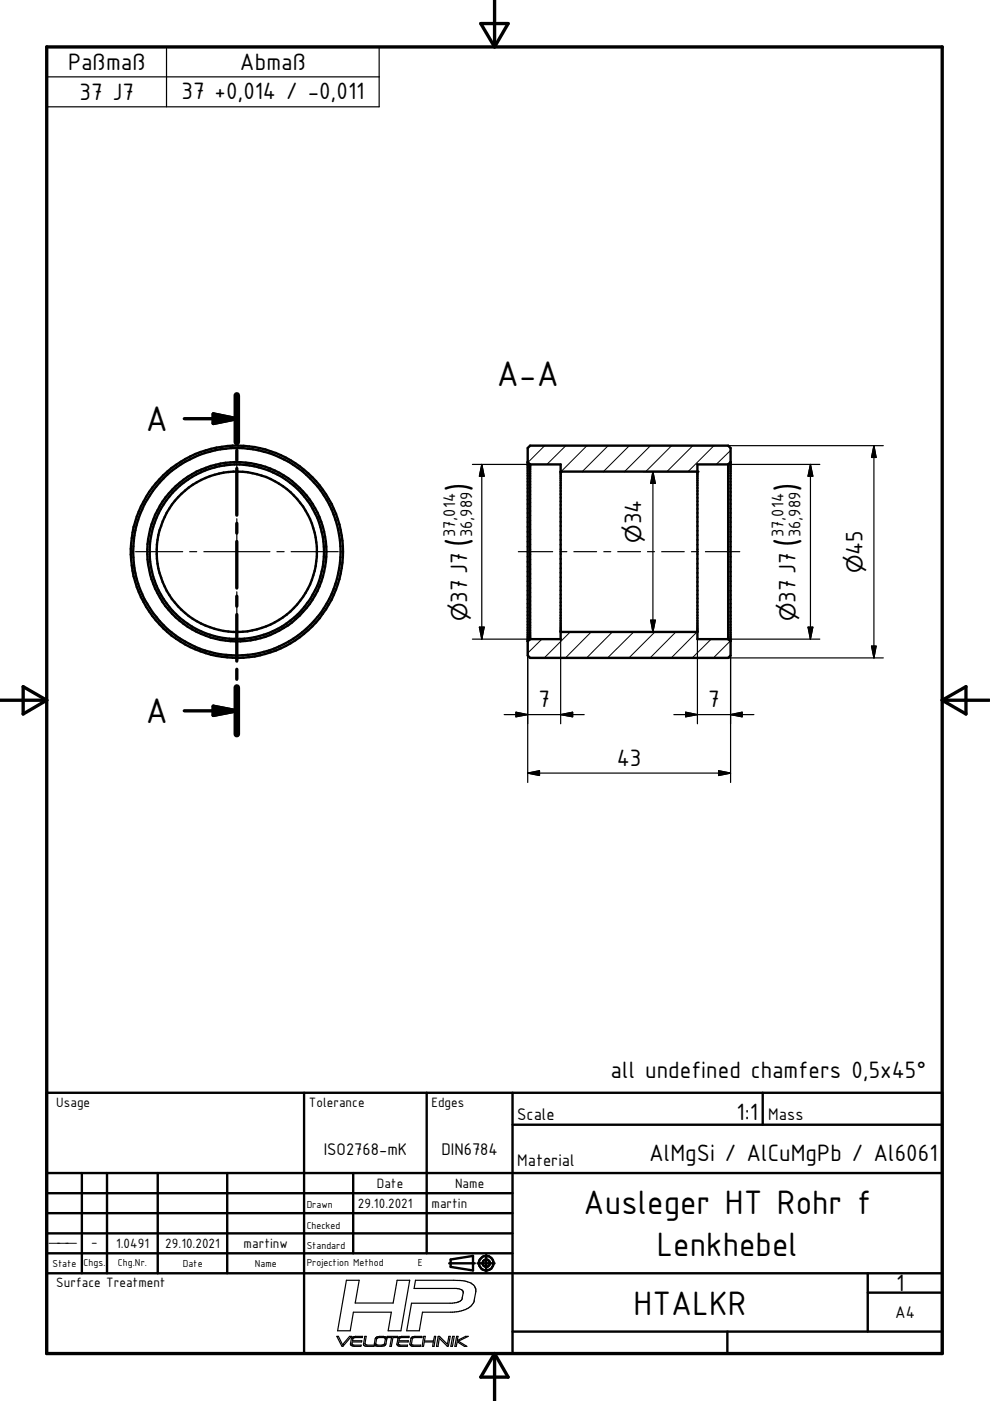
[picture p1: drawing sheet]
<svg xmlns="http://www.w3.org/2000/svg" width="210mm" height="297mm" viewBox="0 0 210 297" stroke-linecap="round" stroke-linejoin="round" font-family="sans-serif">
<g fill="none" stroke="#000" stroke-width=".21">
<path d="M115.5 94.5l-3.6 3.5M120 94.5l-4 4M124.5 94.5l-5.5 5.5M128.9 94.5l-5.5 5.5M133.4 94.5l-5.5 5.5M137.9 94.5l-5.5 5.5M142.4 94.5l-5.5 5.5M146.9 94.5l-5.5 5.5M151.4 94.5l-5.5 5.5M154.9 95.5l-3 3M114.9 135.5l-3 3M120.9 134l-5.5 5.5"/>
<path d="M125.3 134l-5.4 5.5M129.8 134l-5.4 5.5M134.4 134l-5.6 5.5M138.9 134l-5.6 5.5M143.3 134l-5.5 5.5M147.8 134l-5.5 5.5M150.8 135.5l-4 4M154.8 135.9l-3.5 3.6"/>
</g>
<g fill="none" stroke="#000" stroke-width=".51">
<path d="M111.9 95l.5-.5h42l.5 .5v44l-.5 .5h-42l-.5-.5zM111.9 98l.5 .5M112.4 98.5h6.5v37h-6.5M112.4 98.5v37M118.9 100h29M154.4 98.5h-6.5v37h6.5M154.4 98.5v37M154.9 98l-.5 .5M112.4 135.5l-.5 .5M118.9 134h29M154.4 135.5l.5 .5M9.9 231.7h189.9v55.3h-189.9z"/>
<path d="M64.5 231.7v55.3M90.5 231.7v34M108.7 238.5h91.1M108.7 231.7v55.3M161.7 231.7v6.8M9.9 253h98.8M9.9 257.2h98.8M9.9 248.7h189.9M17.4 248.7v21.3M22.7 248.7v21.3M33.4 248.7v21.3M48.2 248.7v21.3"/>
<path d="M74.9 248.7v17M9.9 261.5h98.8M9.9 265.7h98.8M9.9 270h189.9M95.2 267.8h5.5M95.5 267l4.8-.7v3.1l-4.8-.8zM101.3 267.8h3.6M103.1 266.1v3.5M184 274.1h15.8M184 270v12.3M108.7 282.3h91.1M154.2 282.3v4.7"/>
<circle cx="50.2" cy="117" r="19"/>
<circle cx="50.2" cy="117" r="18.5"/>
<circle cx="50.2" cy="117" r="17"/>
<circle cx="50.2" cy="117" r="22.5"/>
<circle cx="50.2" cy="117" r="22"/>
<circle cx="103.1" cy="267.8" r=".77"/>
<circle cx="103.1" cy="267.8" r="1.53"/>
</g>
<g fill="#000">
<circle cx="118.9" cy="100" r=".25"/>
<circle cx="147.9" cy="100" r=".25"/>
</g>
<g fill="none" stroke="#000" stroke-width=".71">
<path d="M104.9 0v9.9M9.9 9.9h189.9v277.1h-189.9zM101.9 5h5.8l-2.8 4.9zM39.1 88.8h11.1M45.2 87.8l5 1-5 1zM50.2 83.8v9.9M50.2 95.5v2.1M50.2 99.3v9.9M50.2 111v2M50.2 114.8v9.9M50.2 126.4v2.1M50.2 130.3v9.9"/>
<path d="M-.1 148.5h10M4.9 145.6l5 2.9-5 2.9zM39.1 150.7h11.1M45.2 149.7l5 1-5 1zM50.2 141.9v2.1M50.2 145.8v9.9M199.8 148.5h10M199.8 148.5l5-2.9v5.8zM104.9 287v10M104.9 287l2.8 5h-5.8z"/>
</g>
<g fill="none" stroke="#000" stroke-width=".25">
<path d="M9.9 9.9h70.5v12.7h-70.5zM9.9 16.3h70.5M35.3 9.9v12.7M50.2 95.5v10M100.2 98.5h12.2M102.1 98.5l.6 2.5h-1.1zM102.1 98.5v37M136.4 100h11.5M138.4 100l.5 2.5h-.9zM138.4 100v34M154.4 98.5h19.4M154.4 94.5h32.9"/>
<path d="M171.8 98.5l.5 2.5h-1zM171.8 98.5v37M185.3 94.5l.5 2.5h-1zM185.3 94.5v45M28.7 117h10M40.2 117h1.5M43.2 117h14M50.2 107v1.5M50.2 110v14M58.7 117h1.5M61.7 117h10M109.9 117h7.3"/>
<path d="M118.7 117h1.5M121.7 117h4.8M128 117h1.5M131 117h4.8M137.3 117h1.5M140.3 117h4.8M146.6 117h1.5M149.6 117h7.2M50.2 125.5v1.5M50.2 128.5v10M100.2 135.5h12.2M101.6 133h1.1l-.6 2.5z"/>
<path d="M111.9 136v29.9M118.9 135.5v18M136.4 134h11.5M138 131.5h.9l-.5 2.5zM147.9 135.5v18M154.4 135.5h19.4M154.4 139.5h32.9M154.9 139v26.9M171.3 133h1l-.5 2.5zM184.8 137h1l-.5 2.5zM106.9 151.5h17M109.4 151l2.5 .5-2.5 .5z"/>
<path d="M118.9 151.5l2.5-.5v1zM142.9 151.5h17M145.4 151l2.5 .5-2.5 .5zM154.9 151.5l2.5-.5v1zM111.9 163.9l2.5-.5v1zM111.9 163.9h43M152.4 163.4l2.5 .5-2.5 .5zM73.4 271.4h2.8l-.9 4.9h8.1l.8-4.9h2.7l-1.9 10.8h-2.7l.7-4h-8.1l-.6 4h-2.7zM88.1 271.4h8.1a6.2 6.2 0 0 1 4.2 1.1l.5 .8-.4 2.4a3 3 0 0 1-2.6 2.2l-1.9 .3h-6.4l-.7 4h-2.7l1-5.9h8.7l1.1-.2a1.2 1.2 0 0 0 1-1l.2-.9a.97 .97 0 0 0-1.1-1h-9.3zM71.4 283.3h.4l.8 1.8 1.5-1.8h.4l-1.9 2.2zM72.6 285.1h.1M74.7 283.5l.6-.2h1.6l-.1 .3h-1.7l-.3 .2v.5h1.9v.2h-2v.6l1.9 .1-.1 .3h-1.4l-.7-.3-.1-.3z"/>
<path d="M77.3 283.3h.3l-.2 1.6 .1 .2 .3 .1h1.5v.3l-1.6-.1a.48 .48 0 0 1-.6-.5zM79.8 283.5l.6-.2 1.3 .1 .3 .4-.2 1.1a.8 .8 0 0 1-.9 .6h-.8l-.6-.3v-1.4zM80 283.7l.2-.1 1.5 .1-.2 1.2-.6 .3-1.1-.1-.1-.2zM81.7 283.7h.1M82.1 283.3h2.2v.3h-1l-.3 1.9h-.3l.3-1.9h-1zM84.5 283.6l.7-.3h1.5v.3l-1.9 .1-.2 .6h2l-.1 .2h-2v.4l.3 .3h1.6v.3h-1.6l-.6-.3v-.3zM87.2 283.6l.7-.3h1.5v.3l-2 .1-.2 1.3 .4 .2h1.6l-.1 .3-2-.2-.2-.4zM87.2 285v.1M89.8 283.3h.4l-.2 1h1.9l.2-1h.3l-.4 2.2h-.3l.2-1h-1.9l-.2 1h-.3zM93.2 283.7l-.3 1.8h-.4l.5-2.2 .2 .1 1.6 1.6M93.2 283.8l1.7 1.7 .2-.1 .4-2.1h-.3l-.3 1.7M93.2 283.7v.1"/>
<path d="M96 283.3h.3l-.4 2.2h-.3zM96.8 283.3h.3l-.2 .9 1.8-.9h.6l-2.1 1.1 1.8 1.1h-.5l-1.6-1-.2 1h-.3z"/>
</g>
<path d="M50.2 83.8v9.9M50.2 145.8v9.9" fill="none" stroke="#000" stroke-width="1.4"/>
<g fill="#000">
<path d="M45.2 87.8l5 1-5 1zM185.3 94.5l.5 2.5h-1zM102.1 98.5l.6 2.5h-1.1zM138.4 100l.5 2.5h-.9zM171.8 98.5l.5 2.5h-1zM101.6 133h1.1l-.6 2.5zM138 131.5h.9l-.5 2.5zM171.3 133h1l-.5 2.5zM184.8 137h1l-.5 2.5zM45.2 149.7l5 1-5 1zM109.4 151l2.5 .5-2.5 .5zM118.9 151.5l2.5-.5v1z"/>
<path d="M145.4 151l2.5 .5-2.5 .5zM154.9 151.5l2.5-.5v1zM111.9 163.9l2.5-.5v1zM152.4 163.4l2.5 .5-2.5 .5z"/>
</g>
<g font-size="8.1">
<text x="105.4" y="81.8">A-A</text>
<text x="30.9" y="91.4">A</text>
<text x="30.9" y="153.3">A</text>
</g>
<g font-size="7.7">
<text x="99.8" y="104.3" transform="rotate(-90 99.8 104.3)">)</text>
<text x="169.4" y="104.3" transform="rotate(-90 169.4 104.3)">)</text>
<text x="99.8" y="115.9" transform="rotate(-90 99.8 115.9)">(</text>
<text x="169.4" y="115.9" transform="rotate(-90 169.4 115.9)">(</text>
<text x="123.7" y="257.4">Ausleger HT Rohr f</text>
<text x="139.2" y="266.3">Lenkhebel</text>
<text x="134.3" y="278.8">HTALKR</text>
</g>
<g font-size="5.4">
<text x="14.4" y="14.9">Paßmaß</text>
<text x="50.9" y="14.9">Abmaß</text>
<text x="16.8" y="21.3">37 J7</text>
<text x="38.5" y="20.9">37 +0,014 / -0,011</text>
<text x="136" y="111.1" transform="rotate(-90 136 111.1)">34</text>
<text x="182.8" y="117.7" transform="rotate(-90 182.8 117.7)">45</text>
<text x="99" y="127.8" transform="rotate(-90 99 127.8)">37 J7</text>
<text x="168.7" y="127.8" transform="rotate(-90 168.7 127.8)">37 J7</text>
<text x="114.2" y="149.9">7</text>
<text x="150.2" y="149.9">7</text>
<text x="130.8" y="162.3">43</text>
<text x="129.5" y="228.6">all undefined chamfers 0,5x45°</text>
<text x="156.2" y="237.5">1:1</text>
<text x="137.6" y="246.2">AlMgSi / AlCuMgPb / Al6061</text>
<text x="190" y="273.8">1</text>
</g>
<g font-size="4.6">
<text x="136" y="115" transform="rotate(-90 136 115)">⌀</text>
<text x="182.8" y="121.6" transform="rotate(-90 182.8 121.6)">⌀</text>
<text x="99" y="131.7" transform="rotate(-90 99 131.7)">⌀</text>
<text x="168.7" y="131.7" transform="rotate(-90 168.7 131.7)">⌀</text>
</g>
<g font-size="3.9">
<text x="96.5" y="113.9" transform="rotate(-90 96.5 113.9)">37,014</text>
<text x="100.1" y="113.9" transform="rotate(-90 100.1 113.9)">36,989</text>
<text x="166.1" y="113.9" transform="rotate(-90 166.1 113.9)">37,014</text>
<text x="169.8" y="113.9" transform="rotate(-90 169.8 113.9)">36,989</text>
<text x="109.6" y="237.5">Scale</text>
<text x="162.9" y="237.5">Mass</text>
<text x="68.7" y="244.9">ISO2768-mK</text>
<text x="93.6" y="244.9">DIN6784</text>
<text x="109.6" y="247.2">Material</text>
<text x="189.8" y="279.4">A4</text>
</g>
<g font-size="3.1">
<text x="11.9" y="234.7">Usage</text>
<text x="65.5" y="234.7">Tolerance</text>
<text x="91.5" y="234.7">Edges</text>
<text x="79.9" y="252">Date</text>
<text x="96.5" y="252">Name</text>
<text x="75.9" y="256.2">29.10.2021</text>
<text x="91.5" y="256.2">martin</text>
<text x="10.7" y="263.1">___</text>
<text x="19.3" y="264.2">-</text>
<text x="24.6" y="264.6">1.0491</text>
<text x="35.1" y="264.6">29.10.2021</text>
<text x="51.6" y="264.6">martinw</text>
<text x="11.9" y="273">Surface Treatment</text>
</g>
<g font-size="2.3">
<text x="65" y="256.2">Drawn</text>
<text x="65" y="260.5">Checked</text>
<text x="11.1" y="268.6">State</text>
<text x="17.7" y="268.4">Chgs.</text>
<text x="25" y="268.4">Chg.Nr.</text>
<text x="38.8" y="268.6">Date</text>
<text x="54.1" y="268.6">Name</text>
<text x="65" y="264.7">Standard</text>
<text x="65" y="268.5">Projection Method</text>
<text x="88.6" y="268.5">E</text>
</g>
</svg>
